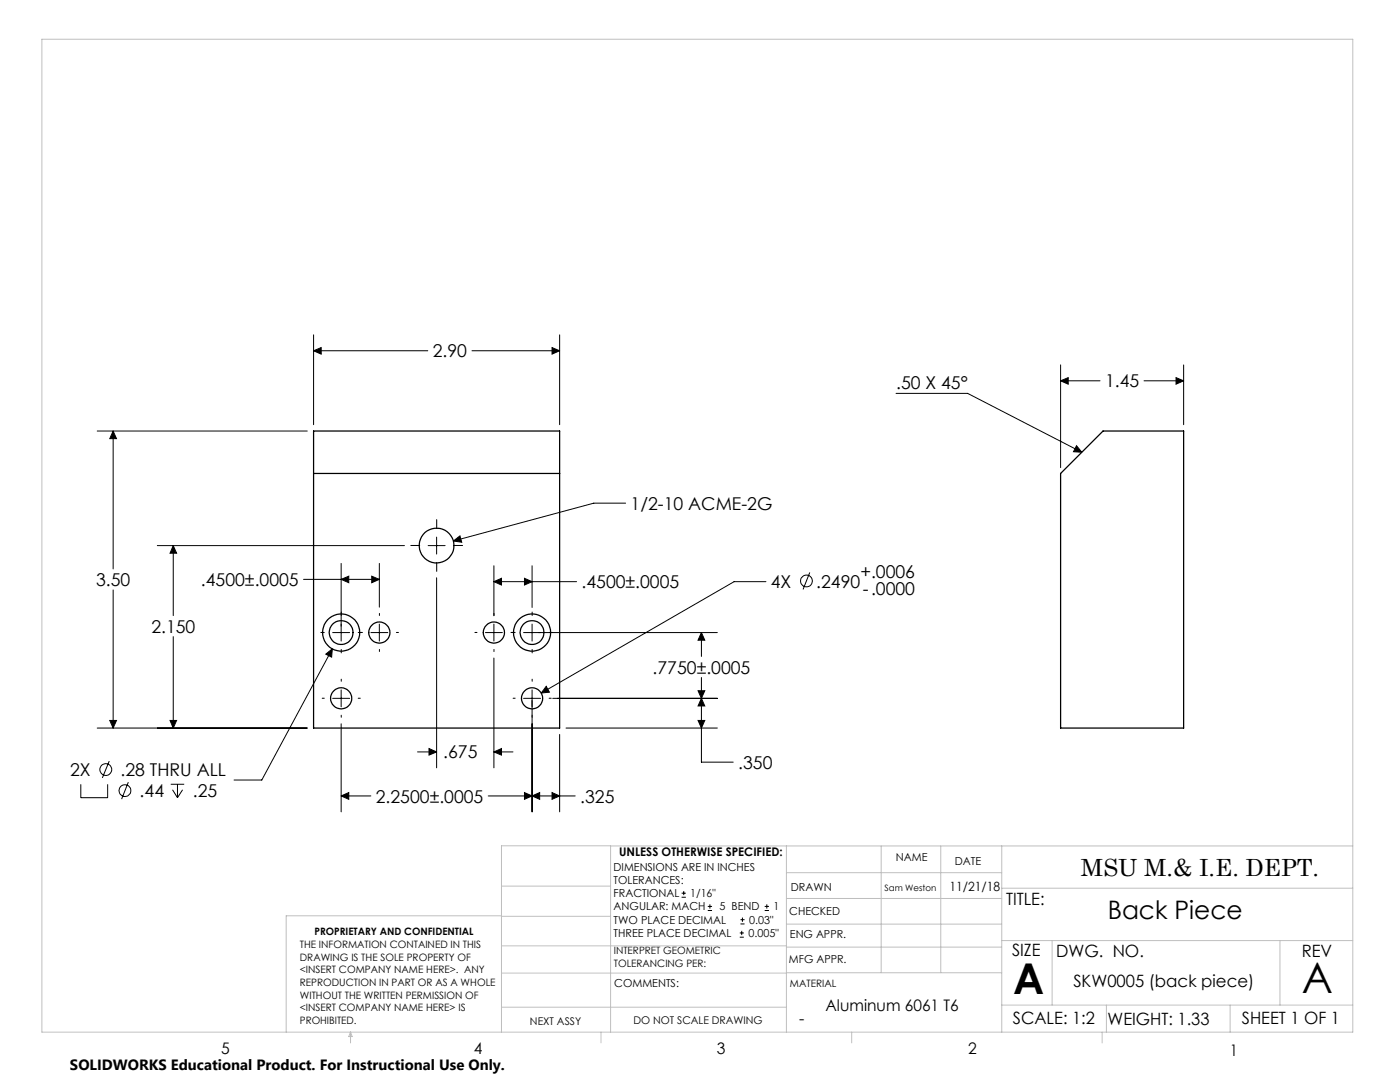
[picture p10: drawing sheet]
<svg xmlns="http://www.w3.org/2000/svg" width="279mm" height="216mm" viewBox="0 0 279 216" stroke-linecap="round" stroke-linejoin="round" font-family="sans-serif">
<g fill="none" stroke="#000" stroke-width=".2">
<path d="M62.6 70l1.5-.6v1.3zM62.6 66.8v17.9M62.6 70h22.8M94.2 70h17.5M110.2 69.4l1.5 .6-1.5 .7zM111.7 66.8v17.9M178.8 78.5h14.3l22.8 11.7M211.7 76l1.5-.6v1.3zM211.7 72.8v20.5M211.7 76h7.8M228.3 76h7.9M234.7 75.4l1.5 .6-1.5 .7z"/>
<path d="M236.2 72.8v11.9M19.4 86h41.9M22.6 86l.6 1.5h-1.3zM22.6 86v27.5M214.8 88.9l1.1 1.3-1.7-.1zM22.6 117.7v27.6M31.4 108.9h49.3M34.6 108.9v13.9M34.6 108.9l.6 1.5h-1.3zM60.6 115.6h15.1M68.1 115.6l1.5-.6v1.3zM68.1 112.4v15.5"/>
<path d="M74.2 115l1.5 .6-1.5 .7zM75.7 112.4v8.7M85.4 108.9h3.4M87.1 107.2v3.4M87.1 115.3v37.9M90.5 107.9l1.3-1 .3 1.3zM98.6 116.1l1.5-.7v1.3zM98.6 112.9v10M98.6 116.1h16.5M104.7 115.4l1.5 .7-1.5 .6zM106.2 112.9v8.3M124.8 100.4h-6.3l-28 7.5"/>
<path d="M152.9 116.1h-6.4l-38.5 22.2M161.6 114.2l-1.3 3.4M34.6 127v18.3M65 130.5l1.3-1-.1 1.6zM66.3 129.5l-14.1 26.1h-5.5M66.4 126.2h3.4M66.4 139.3h3.4M68.1 137.7v3.3M74 126.2h3.4M75.7 124.5v3.4M96.9 126.2h3.4M98.6 124.5v3.4"/>
<path d="M98.6 131.3v21.9M104.5 139.3h3.4M106.2 124.5v3.4M106.2 137.7v24.3M109 136.9l.6 1.2-1.6 .2zM110.3 139.3h32.9M139.3 137.8h1.4l-.7 1.5zM140 139.3l.7 1.6h-1.4zM140 126.2l.7 1.5h-1.4zM140 135.2v16.9h6.3M140 126.2v4.8M143.2 126.2h-38.7"/>
<path d="M16.1 156.5v2.7h5.4v-2.7M19.4 145.3h41.9M21.8 151.9l-1.4 3.3M21.9 143.8h1.3l-.6 1.5zM25.6 156.1l-1.3 3.4M33.9 143.8h1.3l-.6 1.5zM34.1 156.5h2.7M34.4 157.6l1 1.6M35.4 156.5v2.7M36.4 157.6l-1 1.6M68.1 158.8l1.5-.6v1.3zM68.1 144.4v17.6"/>
<path d="M68.1 158.8h5.9M83.3 150h3.8M85.6 149.4l1.5 .6-1.5 .7zM97.4 158.8h17.4M98.6 150l1.5-.6v1.3zM98.6 150h3.8M104.7 158.2l1.5 .6-1.5 .7zM106.2 158.8l1.5-.6v1.3zM110.2 158.2l1.5 .6-1.5 .7zM111.7 146.5v15.5M113 145.3h30.2M139.3 143.8h1.4l-.7 1.5z"/>
<path d="M136 179h.9M136 178.2h.9M136.5 177.8v.8M141.3 181.7h.8M141.3 180.9h.8M141.7 180.4v.9M147.6 187h.8M147.6 186.2h.8M147.8 184.4h.8M147.8 183.5h.8M148 185.7v.9M148.2 183.1v.8"/>
<path d="M152.6 181.7h.9M152.6 180.9h.9M153 180.4v.9"/>
<circle cx="161" cy="115.9" r="1.18"/>
<circle cx="21.1" cy="153.6" r="1.18"/>
<circle cx="24.9" cy="157.8" r="1.18"/>
</g>
<g fill="none" stroke="#000" stroke-width=".2" stroke-dasharray="15.2 1.3 1.3 1.3">
<path d="M83.8 108.8h-1.8M87.2 105.5v-1.8M87.2 112.2v1.8M90.5 108.8h1.8M64.7 139.3h-.4M64.7 126.2h-.7M68.1 135.9v-.4M68.1 122.8v-.7M68.1 129.6v.7M71.5 139.3h.4M71.5 126.2h.7M72.3 126.2h-.4"/>
<path d="M75.7 122.8v-.4M75.7 129.6v.4M79.1 126.2h.4M95.2 126.2h-.4M98.6 122.8v-.4M98.6 129.6v.4M102 126.2h.4M102.8 139.3h-.4M102.8 126.2h-.7M106.2 135.9v-.4M106.2 122.8v-.7M106.2 129.6v.7"/>
<path d="M109.6 139.3h.4M109.6 126.2h.7M68.1 142.7v.4M106.2 142.7v.4"/>
</g>
<g fill="none" stroke="#c0c0c0" stroke-width=".2">
<path d="M8.4 7.8h261.6v198.2h-261.6zM100.1 176.8h21.7M121.8 168.8v37.2M157 168.8v37.2M157 179.3h42.9M157 174.1h42.9M175.9 168.8v25.3M187.7 168.8v25.3M199.9 177.2h70.1M199.9 168.8v37.2M270 168.8h-169.9v37.2M100.1 194.2h56.9"/>
<path d="M100.1 188.7h56.9M100.1 182.8h21.7M100.1 182.7h-43v23.3M157 194.1h42.9M157 184.4h42.9M157 189h42.9M199.9 187.7h70.1M210 187.7v12.9M255.4 187.7v12.9M70 206v2.1M70 206l.3 .8h-.7zM100.1 201h56.9"/>
<path d="M119.9 206v2.1M170 206v2.1M199.9 200.6h70.1M220 206v2.1M220.8 200.6v5.4M245.5 200.6v5.4"/>
</g>
<path d="M21.9 143.8h1.3l-.6 1.5zM22.6 86l.6 1.5h-1.3zM62.6 70l1.5-.6v1.3zM110.2 69.4l1.5 .6-1.5 .7zM98.6 116.1l1.5-.7v1.3zM104.7 115.4l1.5 .7-1.5 .6zM106.2 158.8l1.5-.6v1.3zM110.2 158.2l1.5 .6-1.5 .7zM140 139.3l.7 1.6h-1.4zM139.3 143.8h1.4l-.7 1.5zM109 136.9l-1 1.4 1.6-.2zM65 130.5l1.2 .6 .1-1.6zM34.6 108.9l.6 1.5h-1.3zM33.9 143.8h1.3l-.6 1.5zM139.3 137.8h1.4l-.7 1.5zM140 126.2l.7 1.5h-1.4zM68.1 115.6l1.5-.6v1.3zM74.2 115l1.5 .6-1.5 .7zM104.7 158.2l1.5 .6-1.5 .7zM68.1 158.8l1.5-.6v1.3zM90.5 107.9l1.6 .3-.3-1.3zM85.6 149.4l1.5 .6-1.5 .7zM98.6 150l1.5-.6v1.3zM234.7 75.4l1.5 .6-1.5 .7zM211.7 76l1.5-.6v1.3zM214.8 88.9l1.1 1.3-1.7-.1z" fill="#000"/>
<g fill="none" stroke="#000" stroke-width=".25">
<path d="M62.6 94.5h49.1M62.6 86h49.1v59.3h-49.1zM220.1 86h16.1v59.3h-24.5v-50.8z"/>
<circle cx="87.1" cy="108.9" r="3.5"/>
<circle cx="68.1" cy="126.2" r="2.38"/>
<circle cx="68.1" cy="126.2" r="3.7"/>
<circle cx="68.1" cy="139.4" r="2.11"/>
<circle cx="75.7" cy="126.2" r="2.11"/>
<circle cx="98.6" cy="126.2" r="2.11"/>
<circle cx="106.2" cy="126.2" r="2.38"/>
<circle cx="106.2" cy="126.2" r="3.7"/>
<circle cx="106.2" cy="139.4" r="2.11"/>
</g>
<g font-size="8.5">
<text x="202.2" y="198.3">A</text>
<text x="259.8" y="198.1">A</text>
</g>
<text font-size="5.1" x="221.1" y="183.4">Back Piece</text>
<text font-size="4.7" x="215.7" y="174.7">MSU M.&amp; I.E. DEPT.</text>
<g font-size="3.5">
<text x="86.4" y="71.3">2.90</text>
<text x="178.8" y="77.7">.50 X 45°</text>
<text x="220.5" y="77.3">1.45</text>
<text x="125.8" y="101.7">1/2-10 ACME-2G</text>
<text x="19.2" y="116.9">3.50</text>
<text x="40.1" y="116.9">.4500±.0005</text>
<text x="116.1" y="117.4">.4500±.0005</text>
<text x="153.8" y="117.2">4X</text>
<text x="162.9" y="117.2">.2490</text>
<text x="171.7" y="115.3">+.0006</text>
<text x="172.2" y="118.8">-.0000</text>
<text x="30.2" y="126.3">2.150</text>
<text x="130.2" y="134.4">.7750±.0005</text>
<text x="14" y="154.9">2X</text>
<text x="24.1" y="154.9">.28 THRU ALL</text>
<text x="88.5" y="151.3">.675</text>
<text x="147.3" y="153.4">.350</text>
<text x="27.9" y="159.1">.44</text>
<text x="38.5" y="159.1">.25</text>
<text x="75" y="160.1">2.2500±.0005</text>
<text x="115.8" y="160.1">.325</text>
</g>
<g font-size="3.4">
<text x="200.8" y="180.5">TITLE:</text>
<text x="202" y="190.8">SIZE</text>
<text x="210.8" y="190.9">DWG. NO.</text>
<text x="259.8" y="191">REV</text>
<text x="214.2" y="197">SKW0005 (back piece)</text>
<text x="202.1" y="204.4">SCALE: 1:2</text>
<text x="221" y="204.5">WEIGHT: 1.33</text>
<text x="247.8" y="204.4">SHEET 1 OF 1</text>
</g>
<g font-size="3.2">
<text x="164.8" y="201.7">Aluminum 6061 T6</text>
<text x="159.5" y="204.4">-</text>
<text x="44.2" y="210.4">5</text>
<text x="94.6" y="210.3">4</text>
<text x="143.1" y="210.4">3</text>
<text x="193.2" y="210.3">2</text>
<text x="245.4" y="210.6">1</text>
</g>
<text font-size="3" x="14" y="213.5">SOLIDWORKS Educational Product. For Instructional Use Only.</text>
<text font-size="2.5" x="189.5" y="177.8">11/21/18</text>
<text font-size="2.4" x="123.6" y="170.8">UNLESS OTHERWISE SPECIFIED:</text>
<g font-size="2.2">
<text x="122.5" y="173.7">DIMENSIONS ARE IN INCHES</text>
<text x="178.8" y="171.8">NAME</text>
<text x="190.6" y="172.5">DATE</text>
<text x="122.5" y="176.4">TOLERANCES:</text>
<text x="122.5" y="179">FRACTIONAL</text>
<text x="137.8" y="179">1/16&quot;</text>
<text x="157.8" y="177.8">DRAWN</text>
<text x="122.5" y="184.3">TWO PLACE DECIMAL</text>
<text x="122.5" y="181.7">ANGULAR: MACH</text>
<text x="143.6" y="181.7">5 BEND</text>
<text x="149.5" y="184.3">0.03&quot;</text>
<text x="154.4" y="181.7">1</text>
<text x="157.5" y="182.5">CHECKED</text>
<text x="122.5" y="187">THREE PLACE DECIMAL</text>
<text x="149.4" y="187">0.005&quot;</text>
<text x="157.6" y="187.2">ENG APPR.</text>
<text x="122.6" y="197">COMMENTS:</text>
<text x="157.4" y="192.2">MFG APPR.</text>
</g>
<g font-size="2.1">
<text x="105.8" y="204.5">NEXT ASSY</text>
<text x="126.4" y="204.3">DO NOT SCALE DRAWING</text>
</g>
<g font-size="2">
<text x="59.8" y="189.2">THE INFORMATION CONTAINED IN THIS</text>
<text x="59.8" y="191.7">DRAWING IS THE SOLE PROPERTY OF</text>
<text x="62.8" y="186.5">PROPRIETARY AND CONFIDENTIAL</text>
<text x="122.5" y="190.4">INTERPRET GEOMETRIC</text>
<text x="59.8" y="194.2">&lt;INSERT COMPANY NAME HERE&gt;. ANY</text>
<text x="59.8" y="196.8">REPRODUCTION IN PART OR AS A WHOLE</text>
<text x="122.5" y="192.9">TOLERANCING PER:</text>
<text x="157.7" y="197">MATERIAL</text>
<text x="59.8" y="199.3">WITHOUT THE WRITTEN PERMISSION OF</text>
<text x="59.8" y="201.8">&lt;INSERT COMPANY NAME HERE&gt; IS</text>
<text x="59.8" y="204.3">PROHIBITED.</text>
</g>
<text font-size="1.8" x="176.5" y="177.8">Sam Weston</text>
</svg>
